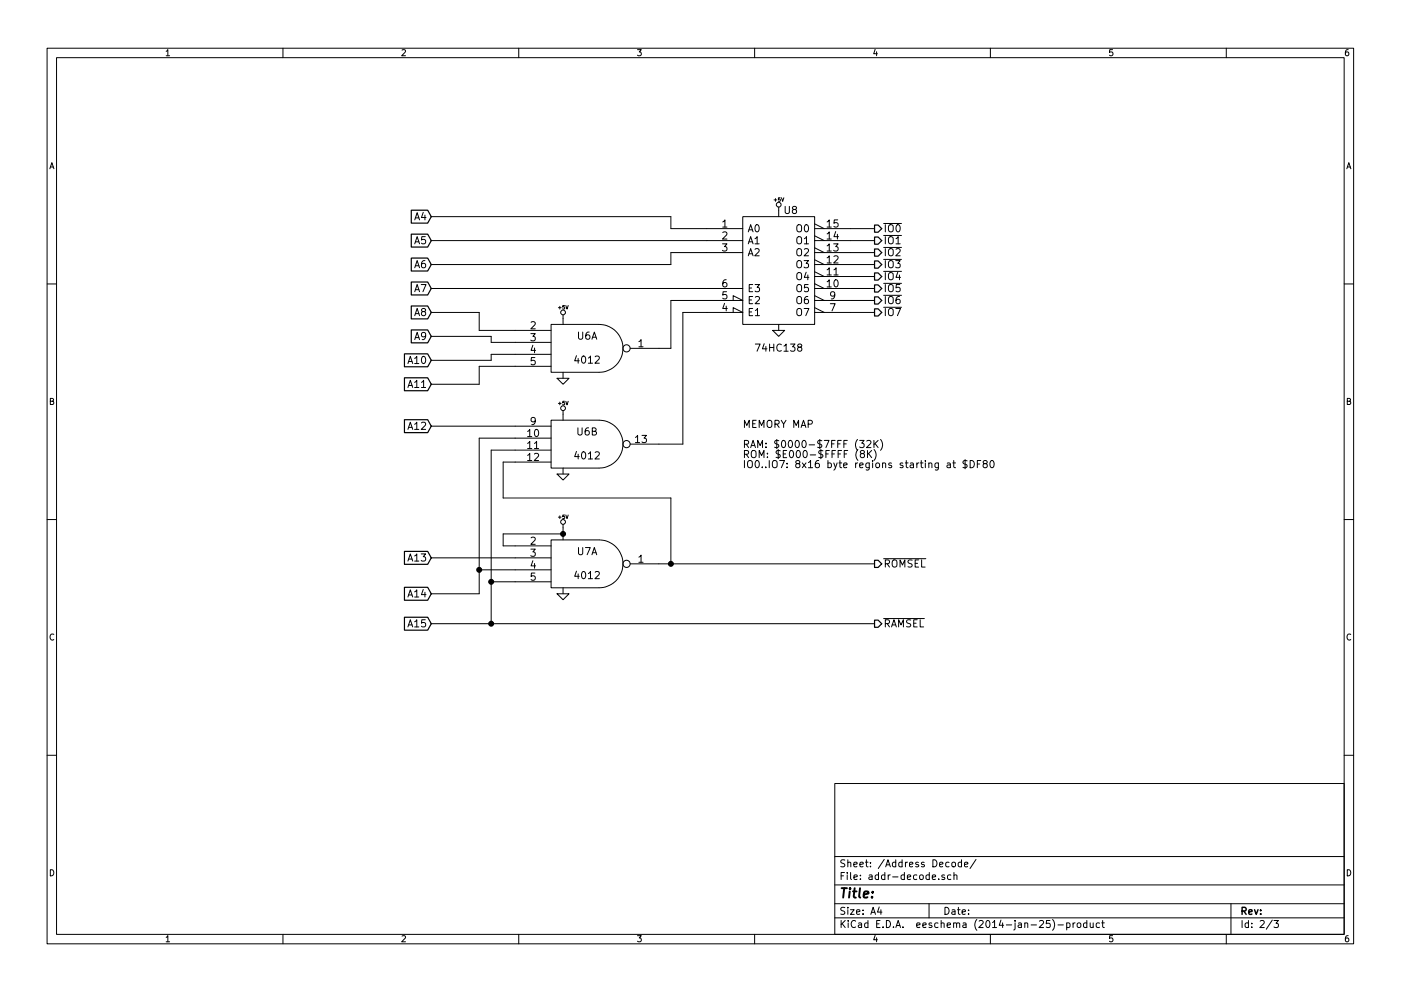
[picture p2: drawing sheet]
EESchema Schematic File Version 2
LIBS:power
LIBS:device
LIBS:transistors
LIBS:conn
LIBS:linear
LIBS:regul
LIBS:74xx
LIBS:cmos4000
LIBS:adc-dac
LIBS:memory
LIBS:xilinx
LIBS:special
LIBS:microcontrollers
LIBS:dsp
LIBS:microchip
LIBS:analog_switches
LIBS:motorola
LIBS:texas
LIBS:intel
LIBS:audio
LIBS:interface
LIBS:digital-audio
LIBS:philips
LIBS:display
LIBS:cypress
LIBS:siliconi
LIBS:opto
LIBS:atmel
LIBS:contrib
LIBS:valves
LIBS:65xx
LIBS:cpu-board
LIBS:IC_raspberry
LIBS:cpu-board-cache
EELAYER 24 0
EELAYER END
$Descr A4 11693 8268
encoding utf-8
Sheet 2 3
Title ""
Date ""
Rev ""
Comp ""
Comment1 ""
Comment2 ""
Comment3 ""
Comment4 ""
$EndDescr
Text GLabel 3600 5200 0    60   Input ~ 0
A15
Text GLabel 3600 4950 0    60   Input ~ 0
A14
Text GLabel 3600 4650 0    60   Input ~ 0
A13
Text GLabel 3600 3550 0    60   Input ~ 0
A12
$Comp
L 4012 U7
U 1 1
P 4900 4700
F 0 "U7" H 4900 4800 60  0000 C CNN
F 1 "4012" H 4900 4600 60  0000 C CNN
F 2 "" H 4900 4700 60  0000 C CNN
F 3 "" H 4900 4700 60  0000 C CNN
	1    4900 4700
	1    0    0    -1  
$EndComp
Wire Wire Line
	3600 5200 7300 5200
Wire Wire Line
	4100 3750 4100 5200
Wire Wire Line
	4100 4850 4300 4850
Wire Wire Line
	4000 4950 3600 4950
Wire Wire Line
	4000 3650 4000 4950
Wire Wire Line
	4000 4750 4300 4750
Connection ~ 4100 5200
Wire Wire Line
	3600 4650 4300 4650
Wire Wire Line
	5500 4700 7300 4700
$Comp
L 4012 U6
U 2 1
P 4900 3700
F 0 "U6" H 4900 3800 60  0000 C CNN
F 1 "4012" H 4900 3600 60  0000 C CNN
F 2 "" H 4900 3700 60  0000 C CNN
F 3 "" H 4900 3700 60  0000 C CNN
	2    4900 3700
	1    0    0    -1  
$EndComp
$Comp
L +5V #PWR040
U 1 1
P 4700 4400
F 0 "#PWR040" H 4700 4490 20  0001 C CNN
F 1 "+5V" H 4700 4490 30  0000 C CNN
F 2 "" H 4700 4400 60  0000 C CNN
F 3 "" H 4700 4400 60  0000 C CNN
	1    4700 4400
	1    0    0    -1  
$EndComp
Wire Wire Line
	4700 4400 4700 4500
Wire Wire Line
	4200 4450 4700 4450
Connection ~ 4700 4450
$Comp
L GND #PWR041
U 1 1
P 4700 4950
F 0 "#PWR041" H 4700 4950 30  0001 C CNN
F 1 "GND" H 4700 4880 30  0001 C CNN
F 2 "" H 4700 4950 60  0000 C CNN
F 3 "" H 4700 4950 60  0000 C CNN
	1    4700 4950
	1    0    0    -1  
$EndComp
Wire Wire Line
	4700 4900 4700 4950
$Comp
L +5V #PWR042
U 1 1
P 4700 3450
F 0 "#PWR042" H 4700 3540 20  0001 C CNN
F 1 "+5V" H 4700 3540 30  0000 C CNN
F 2 "" H 4700 3450 60  0000 C CNN
F 3 "" H 4700 3450 60  0000 C CNN
	1    4700 3450
	1    0    0    -1  
$EndComp
Wire Wire Line
	4700 3450 4700 3500
$Comp
L GND #PWR043
U 1 1
P 4700 3950
F 0 "#PWR043" H 4700 3950 30  0001 C CNN
F 1 "GND" H 4700 3880 30  0001 C CNN
F 2 "" H 4700 3950 60  0000 C CNN
F 3 "" H 4700 3950 60  0000 C CNN
	1    4700 3950
	1    0    0    -1  
$EndComp
Wire Wire Line
	4700 3900 4700 3950
Wire Wire Line
	5600 4700 5600 4150
Wire Wire Line
	4200 4150 4200 3850
Wire Wire Line
	4200 3850 4300 3850
Connection ~ 5600 4700
Text GLabel 3600 3200 0    60   Input ~ 0
A11
Text GLabel 3600 3000 0    60   Input ~ 0
A10
Connection ~ 4000 4750
Wire Wire Line
	4000 3650 4300 3650
Wire Wire Line
	4100 3750 4300 3750
Connection ~ 4100 4850
Wire Wire Line
	3600 3550 4300 3550
$Comp
L 4012 U6
U 1 1
P 4900 2900
F 0 "U6" H 4900 3000 60  0000 C CNN
F 1 "4012" H 4900 2800 60  0000 C CNN
F 2 "" H 4900 2900 60  0000 C CNN
F 3 "" H 4900 2900 60  0000 C CNN
	1    4900 2900
	1    0    0    -1  
$EndComp
$Comp
L +5V #PWR044
U 1 1
P 4700 2650
F 0 "#PWR044" H 4700 2740 20  0001 C CNN
F 1 "+5V" H 4700 2740 30  0000 C CNN
F 2 "" H 4700 2650 60  0000 C CNN
F 3 "" H 4700 2650 60  0000 C CNN
	1    4700 2650
	1    0    0    -1  
$EndComp
Wire Wire Line
	4700 2650 4700 2700
$Comp
L GND #PWR045
U 1 1
P 4700 3150
F 0 "#PWR045" H 4700 3150 30  0001 C CNN
F 1 "GND" H 4700 3080 30  0001 C CNN
F 2 "" H 4700 3150 60  0000 C CNN
F 3 "" H 4700 3150 60  0000 C CNN
	1    4700 3150
	1    0    0    -1  
$EndComp
Wire Wire Line
	4700 3100 4700 3150
Text GLabel 3600 2800 0    60   Input ~ 0
A9
Text GLabel 3600 2600 0    60   Input ~ 0
A8
Wire Wire Line
	3600 3000 4100 3000
Wire Wire Line
	4100 3000 4100 2950
Wire Wire Line
	4100 2950 4300 2950
Wire Wire Line
	3600 2800 4100 2800
Wire Wire Line
	4100 2800 4100 2850
Wire Wire Line
	4100 2850 4300 2850
Wire Wire Line
	3600 3200 4000 3200
Wire Wire Line
	4000 3200 4000 3050
Wire Wire Line
	4000 3050 4300 3050
Wire Wire Line
	3600 2600 4000 2600
Wire Wire Line
	4000 2600 4000 2750
Wire Wire Line
	4000 2750 4300 2750
$Comp
L 74LS138 U8
U 1 1
P 6500 2250
F 0 "U8" H 6600 2750 60  0000 C CNN
F 1 "74HC138" H 6500 1600 60  0000 C CNN
F 2 "" H 6500 2250 60  0000 C CNN
F 3 "" H 6500 2250 60  0000 C CNN
	1    6500 2250
	1    0    0    -1  
$EndComp
Text GLabel 3600 2400 0    60   Input ~ 0
A7
Text GLabel 3600 2200 0    60   Input ~ 0
A6
Text GLabel 3600 2000 0    60   Input ~ 0
A5
Text GLabel 3600 1800 0    60   Input ~ 0
A4
Wire Wire Line
	3600 2400 5900 2400
Wire Wire Line
	5500 2900 5600 2900
Wire Wire Line
	5600 2900 5600 2500
Wire Wire Line
	5600 2500 5900 2500
Wire Wire Line
	5500 3700 5700 3700
Wire Wire Line
	5700 3700 5700 2600
Wire Wire Line
	5700 2600 5900 2600
Wire Wire Line
	5900 2000 3600 2000
Wire Wire Line
	3600 2200 5600 2200
Wire Wire Line
	5600 2200 5600 2100
Wire Wire Line
	5600 2100 5900 2100
Wire Wire Line
	3600 1800 5600 1800
Wire Wire Line
	5600 1800 5600 1900
Wire Wire Line
	5600 1900 5900 1900
$Comp
L GND #PWR046
U 1 1
P 6500 2750
F 0 "#PWR046" H 6500 2750 30  0001 C CNN
F 1 "GND" H 6500 2680 30  0001 C CNN
F 2 "" H 6500 2750 60  0000 C CNN
F 3 "" H 6500 2750 60  0000 C CNN
	1    6500 2750
	1    0    0    -1  
$EndComp
$Comp
L +5V #PWR047
U 1 1
P 6500 1750
F 0 "#PWR047" H 6500 1840 20  0001 C CNN
F 1 "+5V" H 6500 1840 30  0000 C CNN
F 2 "" H 6500 1750 60  0000 C CNN
F 3 "" H 6500 1750 60  0000 C CNN
	1    6500 1750
	-1   0    0    -1  
$EndComp
Wire Wire Line
	6500 1750 6500 1800
Wire Wire Line
	6500 2750 6500 2700
Wire Wire Line
	4200 4450 4200 4550
Wire Wire Line
	4200 4550 4300 4550
Wire Wire Line
	5600 4150 4200 4150
Text HLabel 7300 1900 2    60   Output ~ 0
~IO0
Text HLabel 7300 2000 2    60   Output ~ 0
~IO1
Text HLabel 7300 2100 2    60   Output ~ 0
~IO2
Text HLabel 7300 2200 2    60   Output ~ 0
~IO3
Text HLabel 7300 2300 2    60   Output ~ 0
~IO4
Text HLabel 7300 2400 2    60   Output ~ 0
~IO5
Text HLabel 7300 2500 2    60   Output ~ 0
~IO6
Text HLabel 7300 2600 2    60   Output ~ 0
~IO7
Wire Wire Line
	7100 1900 7300 1900
Wire Wire Line
	7300 2000 7100 2000
Wire Wire Line
	7100 2100 7300 2100
Wire Wire Line
	7300 2200 7100 2200
Wire Wire Line
	7100 2300 7300 2300
Wire Wire Line
	7300 2400 7100 2400
Wire Wire Line
	7100 2500 7300 2500
Wire Wire Line
	7300 2600 7100 2600
Text HLabel 7300 4700 2    60   Output ~ 0
~ROMSEL
Text HLabel 7300 5200 2    60   Output ~ 0
~RAMSEL
Text Notes 6200 3900 0    60   ~ 0
MEMORY MAP\n\nRAM: $0000-$7FFF (32K)\nROM: $E000-$FFFF (8K)\nIO0..IO7: 8x16 byte regions starting at $DF80
$EndSCHEMATC
